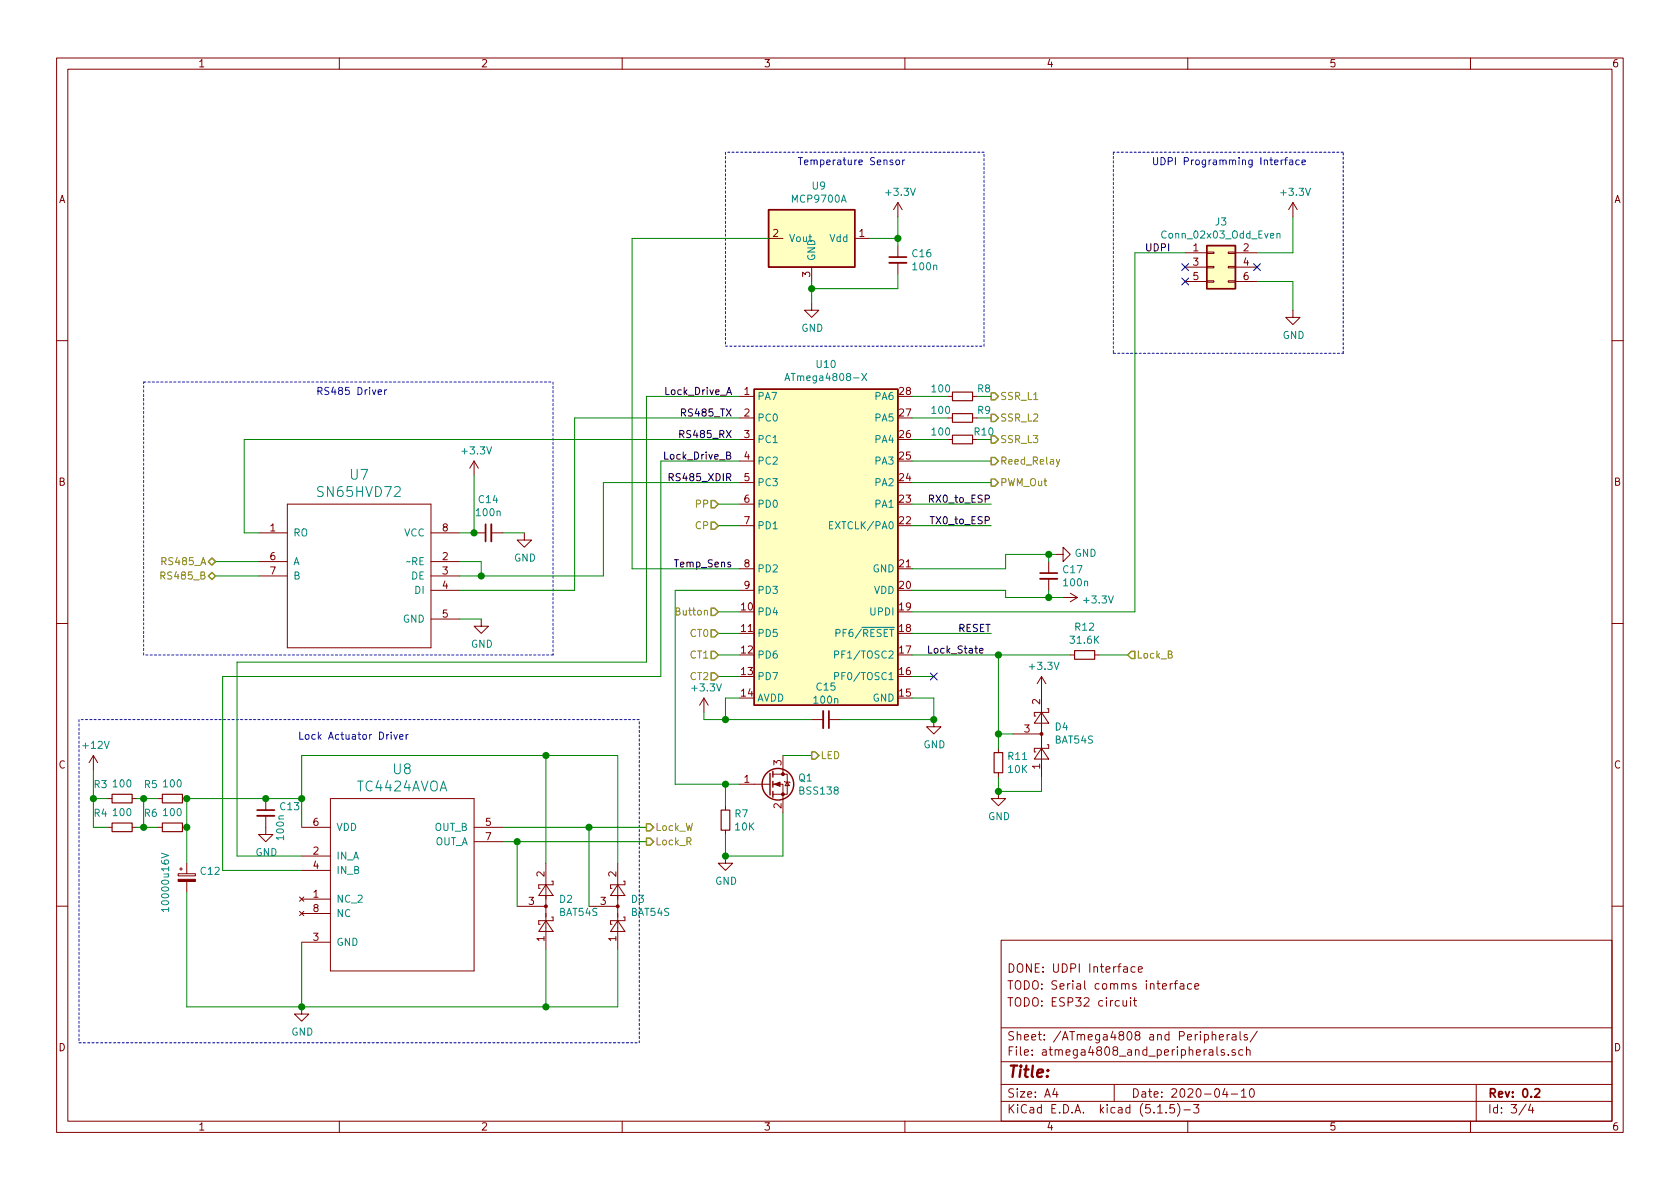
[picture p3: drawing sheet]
EESchema Schematic File Version 4
EELAYER 30 0
EELAYER END
$Descr A4 11693 8268
encoding utf-8
Sheet 3 4
Title ""
Date "2020-04-10"
Rev "0.2"
Comp ""
Comment1 "TODO: ESP32 circuit"
Comment2 "TODO: Serial comms interface"
Comment3 "DONE: UDPI Interface"
Comment4 ""
$EndDescr
$Comp
L smartevse:ATmega4808-XFR U10
U 1 1
P 5750 3800
F 0 "U10" H 5750 5075 50  0000 C CNN
F 1 "ATmega4808-X" H 5750 4984 50  0000 C CNN
F 2 "Package_SO:SSOP-28_5.3x10.2mm_P0.65mm" H 5750 3800 50  0001 C CIN
F 3 "http://ww1.microchip.com/downloads/en/DeviceDoc/40002018A.pdf" H 5750 3800 50  0001 C CNN
	1    5750 3800
	1    0    0    -1  
$EndComp
$Comp
L power:GND #PWR026
U 1 1
P 7350 3850
F 0 "#PWR026" H 7350 3600 50  0001 C CNN
F 1 "GND" V 7355 3722 50  0000 R CNN
F 2 "" H 7350 3850 50  0001 C CNN
F 3 "" H 7350 3850 50  0001 C CNN
	1    7350 3850
	0    -1   -1   0   
$EndComp
$Comp
L Device:C_Small C17
U 1 1
P 7300 4000
F 0 "C17" H 7392 4046 50  0000 L CNN
F 1 "100n" H 7392 3955 50  0000 L CNN
F 2 "" H 7300 4000 50  0001 C CNN
F 3 "~" H 7300 4000 50  0001 C CNN
	1    7300 4000
	1    0    0    -1  
$EndComp
Wire Wire Line
	7300 4150 7300 4100
Wire Wire Line
	7000 4150 7300 4150
Wire Wire Line
	7300 4150 7400 4150
Connection ~ 7300 4150
$Comp
L power:+3.3V #PWR027
U 1 1
P 7400 4150
F 0 "#PWR027" H 7400 4000 50  0001 C CNN
F 1 "+3.3V" V 7415 4278 50  0000 L CNN
F 2 "" H 7400 4150 50  0001 C CNN
F 3 "" H 7400 4150 50  0001 C CNN
	1    7400 4150
	0    1    1    0   
$EndComp
Wire Wire Line
	7300 3900 7300 3850
Connection ~ 7300 3850
Wire Wire Line
	7300 3850 7350 3850
Wire Wire Line
	7000 3850 7000 3950
Wire Wire Line
	7000 3850 7300 3850
Wire Wire Line
	6350 3950 7000 3950
Wire Wire Line
	7000 4150 7000 4100
Wire Wire Line
	7000 4100 6350 4100
Wire Wire Line
	6350 4850 6500 4850
Wire Wire Line
	6500 4850 6500 5000
$Comp
L Device:C_Small C15
U 1 1
P 5750 5000
F 0 "C15" V 5521 5000 50  0000 C CNN
F 1 "100n" V 5612 5000 50  0000 C CNN
F 2 "" H 5750 5000 50  0001 C CNN
F 3 "~" H 5750 5000 50  0001 C CNN
	1    5750 5000
	0    1    1    0   
$EndComp
Wire Wire Line
	4900 5000 5050 5000
Wire Wire Line
	5850 5000 6500 5000
$Comp
L power:GND #PWR023
U 1 1
P 6500 5000
F 0 "#PWR023" H 6500 4750 50  0001 C CNN
F 1 "GND" H 6505 4827 50  0000 C CNN
F 2 "" H 6500 5000 50  0001 C CNN
F 3 "" H 6500 5000 50  0001 C CNN
	1    6500 5000
	1    0    0    -1  
$EndComp
Connection ~ 6500 5000
$Comp
L power:+3.3V #PWR019
U 1 1
P 4900 4950
F 0 "#PWR019" H 4900 4800 50  0001 C CNN
F 1 "+3.3V" H 4915 5123 50  0000 C CNN
F 2 "" H 4900 4950 50  0001 C CNN
F 3 "" H 4900 4950 50  0001 C CNN
	1    4900 4950
	1    0    0    -1  
$EndComp
Wire Wire Line
	4900 4950 4900 5000
Wire Wire Line
	5150 4850 5050 4850
Wire Wire Line
	5050 4850 5050 5000
Connection ~ 5050 5000
Wire Wire Line
	5050 5000 5650 5000
Wire Wire Line
	6350 2750 6600 2750
Wire Wire Line
	6350 2900 6600 2900
Wire Wire Line
	6350 3050 6600 3050
Text HLabel 6900 3050 2    50   Output ~ 0
SSR_L3
Text HLabel 6900 2900 2    50   Output ~ 0
SSR_L2
Text HLabel 6900 2750 2    50   Output ~ 0
SSR_L1
$Comp
L Device:R_Small R8
U 1 1
P 6700 2750
F 0 "R8" V 6750 2600 50  0000 C CNN
F 1 "100" V 6750 2900 50  0000 C CNN
F 2 "" H 6700 2750 50  0001 C CNN
F 3 "~" H 6700 2750 50  0001 C CNN
	1    6700 2750
	0    -1   -1   0   
$EndComp
$Comp
L Device:R_Small R9
U 1 1
P 6700 2900
F 0 "R9" V 6750 2750 50  0000 C CNN
F 1 "100" V 6750 3050 50  0000 C CNN
F 2 "" H 6700 2900 50  0001 C CNN
F 3 "~" H 6700 2900 50  0001 C CNN
	1    6700 2900
	0    -1   -1   0   
$EndComp
Wire Wire Line
	6800 2750 6900 2750
Wire Wire Line
	6900 2900 6800 2900
$Comp
L Device:R_Small R10
U 1 1
P 6700 3050
F 0 "R10" V 6750 2900 50  0000 C CNN
F 1 "100" V 6750 3200 50  0000 C CNN
F 2 "" H 6700 3050 50  0001 C CNN
F 3 "~" H 6700 3050 50  0001 C CNN
	1    6700 3050
	0    -1   -1   0   
$EndComp
Wire Wire Line
	6800 3050 6900 3050
$Comp
L smartevse:SN65HVD72 U7
U 1 1
P 2500 3900
F 0 "U7" H 2500 4508 69  0000 C CNN
F 1 "SN65HVD72" H 2500 4388 69  0000 C CNN
F 2 "" H 2500 3900 50  0001 C CNN
F 3 "" H 2500 3900 50  0001 C CNN
	1    2500 3900
	-1   0    0    -1  
$EndComp
Wire Wire Line
	3200 3700 3300 3700
Wire Wire Line
	3300 3700 3300 3300
$Comp
L power:+3.3V #PWR016
U 1 1
P 3300 3300
F 0 "#PWR016" H 3300 3150 50  0001 C CNN
F 1 "+3.3V" H 3315 3473 50  0000 C CNN
F 2 "" H 3300 3300 50  0001 C CNN
F 3 "" H 3300 3300 50  0001 C CNN
	1    3300 3300
	1    0    0    -1  
$EndComp
$Comp
L Device:C_Small C14
U 1 1
P 3400 3700
F 0 "C14" V 3629 3700 50  0000 C CNN
F 1 "100n" V 3538 3700 50  0000 C CNN
F 2 "" H 3400 3700 50  0001 C CNN
F 3 "~" H 3400 3700 50  0001 C CNN
	1    3400 3700
	0    -1   -1   0   
$EndComp
Connection ~ 3300 3700
Wire Wire Line
	3650 3700 3500 3700
$Comp
L power:GND #PWR018
U 1 1
P 3650 3700
F 0 "#PWR018" H 3650 3450 50  0001 C CNN
F 1 "GND" H 3655 3527 50  0000 C CNN
F 2 "" H 3650 3700 50  0001 C CNN
F 3 "" H 3650 3700 50  0001 C CNN
	1    3650 3700
	1    0    0    -1  
$EndComp
Wire Wire Line
	3200 3900 3350 3900
Wire Wire Line
	3350 3900 3350 4000
Wire Wire Line
	3350 4000 3200 4000
Wire Wire Line
	3350 4000 4200 4000
Wire Wire Line
	4200 4000 4200 3350
Wire Wire Line
	4200 3350 5150 3350
Connection ~ 3350 4000
Wire Wire Line
	3200 4100 4000 4100
Wire Wire Line
	4000 4100 4000 2900
Wire Wire Line
	4000 2900 5150 2900
Wire Wire Line
	1800 3700 1700 3700
Wire Wire Line
	1700 3700 1700 3050
Wire Wire Line
	1700 3050 5150 3050
Wire Wire Line
	3350 4300 3200 4300
$Comp
L power:GND #PWR017
U 1 1
P 3350 4300
F 0 "#PWR017" H 3350 4050 50  0001 C CNN
F 1 "GND" H 3355 4127 50  0000 C CNN
F 2 "" H 3350 4300 50  0001 C CNN
F 3 "" H 3350 4300 50  0001 C CNN
	1    3350 4300
	1    0    0    -1  
$EndComp
Wire Wire Line
	1800 3900 1500 3900
Wire Wire Line
	1800 4000 1500 4000
Text Label 5100 3350 2    50   ~ 0
RS485_XDIR
Text Label 5100 3050 2    50   ~ 0
RS485_RX
Text Label 5100 2900 2    50   ~ 0
RS485_TX
$Comp
L smartevse:TC4424AVOA U8
U 1 1
P 2800 6050
F 0 "U8" H 2800 6758 69  0000 C CNN
F 1 "TC4424AVOA" H 2800 6638 69  0000 C CNN
F 2 "" H 2800 6050 50  0001 C CNN
F 3 "" H 2800 6050 50  0001 C CNN
	1    2800 6050
	1    0    0    -1  
$EndComp
Text Notes 2700 2750 2    50   ~ 0
RS485 Driver\n
$Comp
L Device:R_Small R3
U 1 1
P 850 5550
F 0 "R3" V 750 5400 50  0000 C CNN
F 1 "100" V 745 5550 50  0000 C CNN
F 2 "" H 850 5550 50  0001 C CNN
F 3 "~" H 850 5550 50  0001 C CNN
	1    850  5550
	0    1    1    0   
$EndComp
$Comp
L Device:R_Small R4
U 1 1
P 850 5750
F 0 "R4" V 750 5600 50  0000 C CNN
F 1 "100" V 745 5750 50  0000 C CNN
F 2 "" H 850 5750 50  0001 C CNN
F 3 "~" H 850 5750 50  0001 C CNN
	1    850  5750
	0    1    1    0   
$EndComp
$Comp
L Device:R_Small R6
U 1 1
P 1200 5750
F 0 "R6" V 1100 5600 50  0000 C CNN
F 1 "100" V 1095 5750 50  0000 C CNN
F 2 "" H 1200 5750 50  0001 C CNN
F 3 "~" H 1200 5750 50  0001 C CNN
	1    1200 5750
	0    1    1    0   
$EndComp
$Comp
L Device:R_Small R5
U 1 1
P 1200 5550
F 0 "R5" V 1100 5400 50  0000 C CNN
F 1 "100" V 1095 5550 50  0000 C CNN
F 2 "" H 1200 5550 50  0001 C CNN
F 3 "~" H 1200 5550 50  0001 C CNN
	1    1200 5550
	0    1    1    0   
$EndComp
Wire Wire Line
	950  5550 1000 5550
Wire Wire Line
	1100 5750 1000 5750
Wire Wire Line
	1000 5550 1000 5750
Connection ~ 1000 5550
Wire Wire Line
	1000 5550 1100 5550
Connection ~ 1000 5750
Wire Wire Line
	1000 5750 950  5750
Wire Wire Line
	750  5550 650  5550
Wire Wire Line
	650  5550 650  5750
Wire Wire Line
	650  5750 750  5750
Wire Wire Line
	650  5350 650  5550
Connection ~ 650  5550
$Comp
L power:+12V #PWR013
U 1 1
P 650 5350
F 0 "#PWR013" H 650 5200 50  0001 C CNN
F 1 "+12V" H 665 5523 50  0000 C CNN
F 2 "" H 650 5350 50  0001 C CNN
F 3 "" H 650 5350 50  0001 C CNN
	1    650  5350
	1    0    0    -1  
$EndComp
Wire Wire Line
	2100 5550 2100 5750
Wire Wire Line
	1300 5550 1300 5750
Connection ~ 1300 5550
Connection ~ 1300 5750
Wire Wire Line
	1300 5750 1300 6000
$Comp
L Device:CP_Small C12
U 1 1
P 1300 6100
F 0 "C12" H 1388 6146 50  0000 L CNN
F 1 "10000u16V" V 1150 5850 50  0000 L CNN
F 2 "" H 1300 6100 50  0001 C CNN
F 3 "~" H 1300 6100 50  0001 C CNN
	1    1300 6100
	1    0    0    -1  
$EndComp
Wire Wire Line
	1300 6200 1300 7000
Wire Wire Line
	1300 7000 2100 7000
Wire Wire Line
	2100 7000 2100 6550
Connection ~ 2100 7000
$Comp
L power:GND #PWR015
U 1 1
P 2100 7000
F 0 "#PWR015" H 2100 6750 50  0001 C CNN
F 1 "GND" H 2105 6827 50  0000 C CNN
F 2 "" H 2100 7000 50  0001 C CNN
F 3 "" H 2100 7000 50  0001 C CNN
	1    2100 7000
	1    0    0    -1  
$EndComp
$Comp
L Device:C_Small C13
U 1 1
P 1850 5650
F 0 "C13" H 1942 5696 50  0000 L CNN
F 1 "100n" V 1950 5450 50  0000 L CNN
F 2 "" H 1850 5650 50  0001 C CNN
F 3 "~" H 1850 5650 50  0001 C CNN
	1    1850 5650
	1    0    0    -1  
$EndComp
$Comp
L power:GND #PWR014
U 1 1
P 1850 5750
F 0 "#PWR014" H 1850 5500 50  0001 C CNN
F 1 "GND" H 1855 5577 50  0000 C CNN
F 2 "" H 1850 5750 50  0001 C CNN
F 3 "" H 1850 5750 50  0001 C CNN
	1    1850 5750
	1    0    0    -1  
$EndComp
Wire Wire Line
	1300 5550 1850 5550
Connection ~ 1850 5550
Wire Wire Line
	1850 5550 2100 5550
Wire Wire Line
	2100 5950 1650 5950
Wire Wire Line
	1650 5950 1650 4600
Wire Wire Line
	1650 4600 4500 4600
Wire Wire Line
	4500 4600 4500 2750
Wire Wire Line
	4500 2750 5150 2750
Wire Wire Line
	5150 3200 4600 3200
Wire Wire Line
	4600 3200 4600 4700
Wire Wire Line
	4600 4700 1550 4700
Wire Wire Line
	1550 4700 1550 6050
Wire Wire Line
	1550 6050 2100 6050
Text Label 5100 3200 2    50   ~ 0
Lock_Drive_B
Text Label 5100 2750 2    50   ~ 0
Lock_Drive_A
$Comp
L Diode:BAT54S D2
U 1 1
P 3800 6300
F 0 "D2" V 3846 6388 50  0000 L CNN
F 1 "BAT54S" V 3755 6388 50  0000 L CNN
F 2 "Package_TO_SOT_SMD:SOT-23" H 3875 6425 50  0001 L CNN
F 3 "https://www.diodes.com/assets/Datasheets/ds11005.pdf" H 3680 6300 50  0001 C CNN
	1    3800 6300
	0    1    -1   0   
$EndComp
$Comp
L Diode:BAT54S D3
U 1 1
P 4300 6300
F 0 "D3" V 4346 6388 50  0000 L CNN
F 1 "BAT54S" V 4255 6388 50  0000 L CNN
F 2 "Package_TO_SOT_SMD:SOT-23" H 4375 6425 50  0001 L CNN
F 3 "https://www.diodes.com/assets/Datasheets/ds11005.pdf" H 4180 6300 50  0001 C CNN
	1    4300 6300
	0    1    -1   0   
$EndComp
Wire Wire Line
	4300 6600 4300 7000
Wire Wire Line
	2100 7000 3800 7000
Wire Wire Line
	3800 7000 3800 6600
Connection ~ 3800 7000
Wire Wire Line
	3800 7000 4300 7000
Wire Wire Line
	3600 6300 3600 5850
Wire Wire Line
	3600 5850 3500 5850
Wire Wire Line
	3500 5750 4100 5750
Connection ~ 3600 5850
Wire Wire Line
	4500 5750 4100 5750
Connection ~ 4100 5750
Wire Wire Line
	3600 5850 4500 5850
Wire Wire Line
	4100 5750 4100 6300
Wire Wire Line
	2100 5550 2100 5250
Wire Wire Line
	2100 5250 3800 5250
Wire Wire Line
	3800 5250 3800 6000
Connection ~ 2100 5550
Wire Wire Line
	3800 5250 4300 5250
Wire Wire Line
	4300 5250 4300 6000
Connection ~ 3800 5250
Wire Notes Line
	550  5000 550  7250
Wire Notes Line
	550  7250 4450 7250
Wire Notes Line
	4450 7250 4450 5000
Wire Notes Line
	4450 5000 550  5000
Wire Notes Line
	3850 4550 1000 4550
Wire Notes Line
	1000 4550 1000 2650
Wire Notes Line
	1000 2650 3850 2650
Wire Notes Line
	3850 2650 3850 4550
Text Notes 2850 5150 2    50   ~ 0
Lock Actuator Driver\n
Text HLabel 1500 3900 0    50   BiDi ~ 0
RS485_A
Text HLabel 1500 4000 0    50   BiDi ~ 0
RS485_B
Text HLabel 4500 5750 2    50   Output ~ 0
Lock_W
Text HLabel 4500 5850 2    50   Output ~ 0
Lock_R
Wire Wire Line
	6350 4550 6950 4550
$Comp
L Diode:BAT54S D4
U 1 1
P 7250 5100
F 0 "D4" V 7296 5188 50  0000 L CNN
F 1 "BAT54S" V 7205 5188 50  0000 L CNN
F 2 "Package_TO_SOT_SMD:SOT-23" H 7325 5225 50  0001 L CNN
F 3 "https://www.diodes.com/assets/Datasheets/ds11005.pdf" H 7130 5100 50  0001 C CNN
	1    7250 5100
	0    1    -1   0   
$EndComp
$Comp
L power:+3.3V #PWR025
U 1 1
P 7250 4800
F 0 "#PWR025" H 7250 4650 50  0001 C CNN
F 1 "+3.3V" H 7265 4973 50  0000 C CNN
F 2 "" H 7250 4800 50  0001 C CNN
F 3 "" H 7250 4800 50  0001 C CNN
	1    7250 4800
	1    0    0    -1  
$EndComp
Wire Wire Line
	7050 5100 6950 5100
Wire Wire Line
	6950 4550 6950 5100
$Comp
L Device:R_Small R11
U 1 1
P 6950 5300
F 0 "R11" H 7009 5346 50  0000 L CNN
F 1 "10K" H 7009 5255 50  0000 L CNN
F 2 "" H 6950 5300 50  0001 C CNN
F 3 "~" H 6950 5300 50  0001 C CNN
	1    6950 5300
	1    0    0    -1  
$EndComp
Wire Wire Line
	6950 5200 6950 5100
Connection ~ 6950 5100
Wire Wire Line
	6950 5400 6950 5500
Wire Wire Line
	6950 5500 7250 5500
Wire Wire Line
	7250 5500 7250 5400
$Comp
L power:GND #PWR024
U 1 1
P 6950 5500
F 0 "#PWR024" H 6950 5250 50  0001 C CNN
F 1 "GND" H 6955 5327 50  0000 C CNN
F 2 "" H 6950 5500 50  0001 C CNN
F 3 "" H 6950 5500 50  0001 C CNN
	1    6950 5500
	1    0    0    -1  
$EndComp
Connection ~ 6950 5500
Wire Wire Line
	6950 4550 7450 4550
Connection ~ 6950 4550
$Comp
L Device:R_Small R12
U 1 1
P 7550 4550
F 0 "R12" V 7354 4550 50  0000 C CNN
F 1 "31.6K" V 7445 4550 50  0000 C CNN
F 2 "" H 7550 4550 50  0001 C CNN
F 3 "~" H 7550 4550 50  0001 C CNN
	1    7550 4550
	0    1    1    0   
$EndComp
Wire Wire Line
	7650 4550 7850 4550
Text HLabel 7850 4550 2    50   Input ~ 0
Lock_B
Wire Wire Line
	6350 4700 6500 4700
NoConn ~ 6500 4700
Wire Wire Line
	5150 4100 4700 4100
$Comp
L Transistor_FET:BSS138 Q1
U 1 1
P 5350 5450
F 0 "Q1" H 5554 5496 50  0000 L CNN
F 1 "BSS138" H 5554 5405 50  0000 L CNN
F 2 "Package_TO_SOT_SMD:SOT-23" H 5550 5375 50  0001 L CIN
F 3 "https://www.fairchildsemi.com/datasheets/BS/BSS138.pdf" H 5350 5450 50  0001 L CNN
	1    5350 5450
	1    0    0    -1  
$EndComp
Wire Wire Line
	5150 5450 5050 5450
Wire Wire Line
	4700 4100 4700 5450
$Comp
L Device:R_Small R7
U 1 1
P 5050 5700
F 0 "R7" H 5109 5746 50  0000 L CNN
F 1 "10K" H 5109 5655 50  0000 L CNN
F 2 "" H 5050 5700 50  0001 C CNN
F 3 "~" H 5050 5700 50  0001 C CNN
	1    5050 5700
	1    0    0    -1  
$EndComp
Wire Wire Line
	5050 5600 5050 5450
Connection ~ 5050 5450
Wire Wire Line
	5050 5450 4700 5450
Wire Wire Line
	5050 5800 5050 5950
Wire Wire Line
	5050 5950 5450 5950
Wire Wire Line
	5450 5950 5450 5650
$Comp
L power:GND #PWR020
U 1 1
P 5050 5950
F 0 "#PWR020" H 5050 5700 50  0001 C CNN
F 1 "GND" H 5055 5777 50  0000 C CNN
F 2 "" H 5050 5950 50  0001 C CNN
F 3 "" H 5050 5950 50  0001 C CNN
	1    5050 5950
	1    0    0    -1  
$EndComp
Connection ~ 5050 5950
Wire Wire Line
	5450 5250 5650 5250
Text HLabel 5650 5250 2    50   Output ~ 0
LED
Wire Wire Line
	5150 4400 5000 4400
Wire Wire Line
	5150 4550 5000 4550
Wire Wire Line
	5150 4700 5000 4700
Text HLabel 5000 4400 0    50   Input ~ 0
CT0
Text HLabel 5000 4550 0    50   Input ~ 0
CT1
Text HLabel 5000 4700 0    50   Input ~ 0
CT2
Wire Wire Line
	5150 4250 5000 4250
Text HLabel 5000 4250 0    50   Input ~ 0
Button
Text Label 6450 4550 0    50   ~ 0
Lock_State
Wire Wire Line
	5150 3950 4400 3950
Text Label 5100 3950 2    50   ~ 0
Temp_Sens
Wire Wire Line
	4400 1650 5350 1650
$Comp
L smartevse:MCP9700A U9
U 1 1
P 5650 1650
F 0 "U9" H 5700 2017 50  0000 C CNN
F 1 "MCP9700A" H 5700 1926 50  0000 C CNN
F 2 "" H 5650 1250 50  0001 C CNN
F 3 "http://ww1.microchip.com/downloads/en/DeviceDoc/21942e.pdf" H 5500 1900 50  0001 C CNN
	1    5650 1650
	1    0    0    -1  
$EndComp
Wire Wire Line
	5650 1950 5650 2000
$Comp
L power:GND #PWR021
U 1 1
P 5650 2100
F 0 "#PWR021" H 5650 1850 50  0001 C CNN
F 1 "GND" H 5655 1927 50  0000 C CNN
F 2 "" H 5650 2100 50  0001 C CNN
F 3 "" H 5650 2100 50  0001 C CNN
	1    5650 2100
	1    0    0    -1  
$EndComp
Wire Wire Line
	5650 2000 6250 2000
Wire Wire Line
	6250 2000 6250 1900
Connection ~ 5650 2000
Wire Wire Line
	5650 2000 5650 2100
$Comp
L Device:C_Small C16
U 1 1
P 6250 1800
F 0 "C16" H 6342 1846 50  0000 L CNN
F 1 "100n" H 6342 1755 50  0000 L CNN
F 2 "" H 6250 1800 50  0001 C CNN
F 3 "~" H 6250 1800 50  0001 C CNN
	1    6250 1800
	1    0    0    -1  
$EndComp
Wire Wire Line
	6050 1650 6250 1650
Wire Wire Line
	6250 1650 6250 1700
Wire Wire Line
	6250 1650 6250 1500
Connection ~ 6250 1650
$Comp
L power:+3.3V #PWR022
U 1 1
P 6250 1500
F 0 "#PWR022" H 6250 1350 50  0001 C CNN
F 1 "+3.3V" H 6265 1673 50  0000 C CNN
F 2 "" H 6250 1500 50  0001 C CNN
F 3 "" H 6250 1500 50  0001 C CNN
	1    6250 1500
	1    0    0    -1  
$EndComp
Wire Wire Line
	4400 1650 4400 3950
Wire Notes Line
	5050 1050 5050 2400
Wire Notes Line
	5050 2400 6850 2400
Wire Notes Line
	6850 2400 6850 1050
Wire Notes Line
	6850 1050 5050 1050
Text Notes 5550 1150 0    50   ~ 0
Temperature Sensor\n
Wire Wire Line
	5150 3500 5000 3500
Wire Wire Line
	5150 3650 5000 3650
Text HLabel 5000 3500 0    50   Input ~ 0
PP
Text HLabel 5000 3650 0    50   Input ~ 0
CP
Wire Wire Line
	6350 3350 6900 3350
Text HLabel 6900 3350 2    50   Output ~ 0
PWM_Out
Wire Wire Line
	6350 3200 6900 3200
Text HLabel 6900 3200 2    50   Output ~ 0
Reed_Relay
$Comp
L Connector_Generic:Conn_02x03_Odd_Even J3
U 1 1
P 8450 1850
F 0 "J3" H 8500 2167 50  0000 C CNN
F 1 "Conn_02x03_Odd_Even" H 8500 2076 50  0000 C CNN
F 2 "" H 8450 1850 50  0001 C CNN
F 3 "~" H 8450 1850 50  0001 C CNN
	1    8450 1850
	1    0    0    -1  
$EndComp
Wire Wire Line
	6350 4250 7900 4250
Wire Wire Line
	7900 4250 7900 1750
Wire Wire Line
	7900 1750 8250 1750
Text Label 8150 1750 2    50   ~ 0
UDPI
Wire Wire Line
	8750 1750 9000 1750
Wire Wire Line
	9000 1750 9000 1500
$Comp
L power:+3.3V #PWR030
U 1 1
P 9000 1500
F 0 "#PWR030" H 9000 1350 50  0001 C CNN
F 1 "+3.3V" H 9015 1673 50  0000 C CNN
F 2 "" H 9000 1500 50  0001 C CNN
F 3 "" H 9000 1500 50  0001 C CNN
	1    9000 1500
	1    0    0    -1  
$EndComp
Wire Wire Line
	8750 1950 9000 1950
Wire Wire Line
	9000 1950 9000 2150
$Comp
L power:GND #PWR031
U 1 1
P 9000 2150
F 0 "#PWR031" H 9000 1900 50  0001 C CNN
F 1 "GND" H 9005 1977 50  0000 C CNN
F 2 "" H 9000 2150 50  0001 C CNN
F 3 "" H 9000 2150 50  0001 C CNN
	1    9000 2150
	1    0    0    -1  
$EndComp
NoConn ~ 8750 1850
NoConn ~ 8250 1850
NoConn ~ 8250 1950
Wire Notes Line
	7750 1050 7750 2450
Wire Notes Line
	7750 2450 9350 2450
Wire Notes Line
	9350 2450 9350 1050
Wire Notes Line
	9350 1050 7750 1050
Text Notes 9100 1150 2    50   ~ 0
UDPI Programming Interface\n
Wire Wire Line
	6350 3500 6900 3500
Wire Wire Line
	6350 3650 6900 3650
Wire Wire Line
	6350 4400 6900 4400
Text Label 6900 4400 2    50   ~ 0
RESET
Text Label 6900 3500 2    50   ~ 0
RX0_to_ESP
Text Label 6900 3650 2    50   ~ 0
TX0_to_ESP
$EndSCHEMATC
